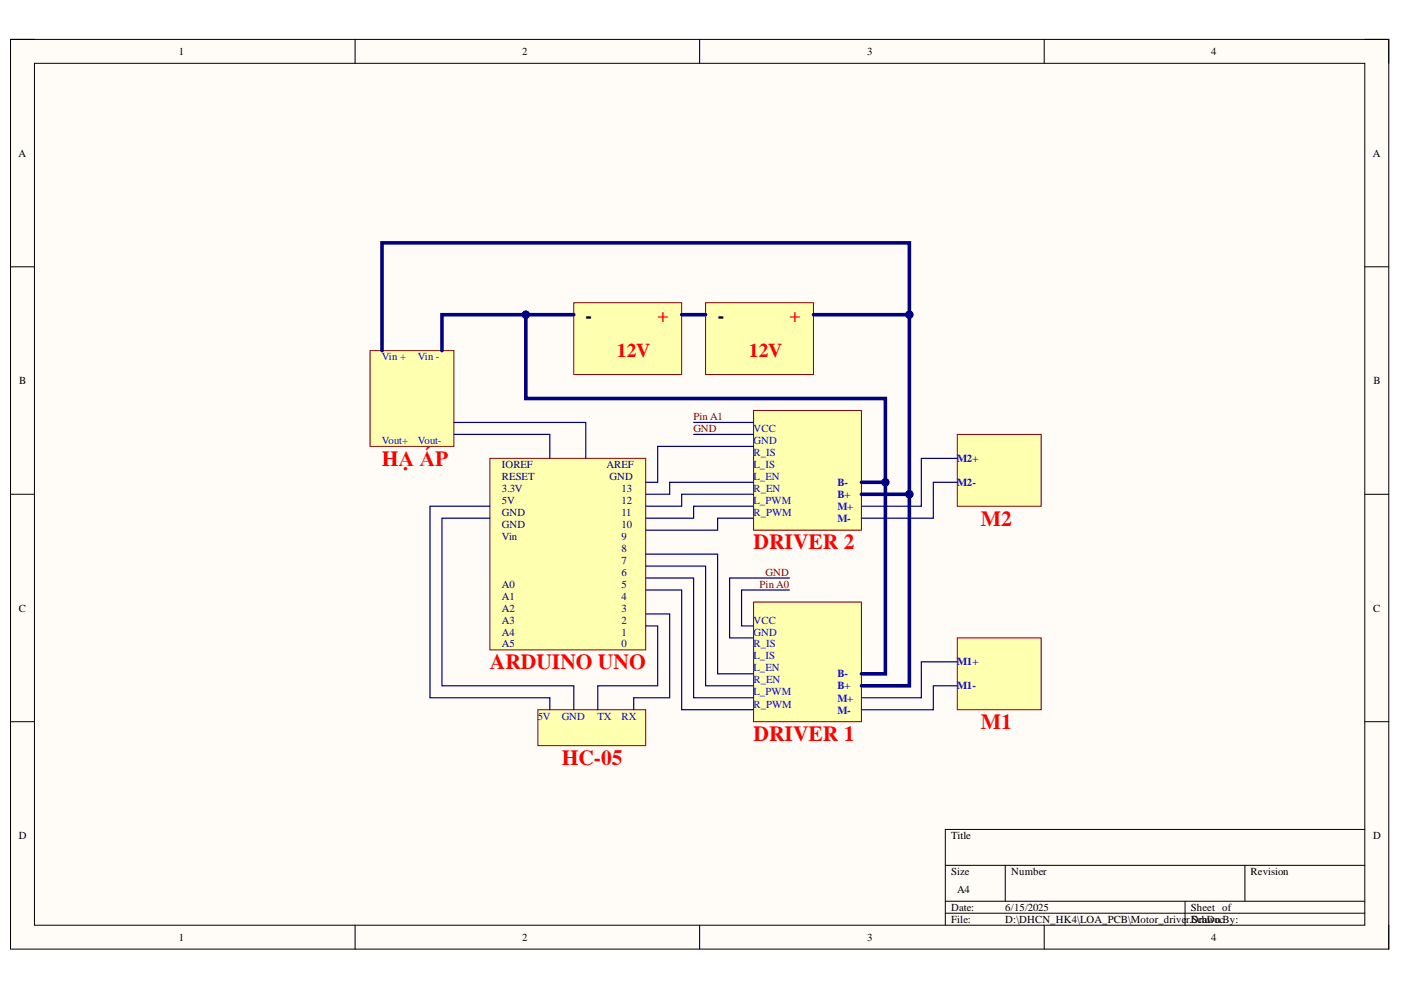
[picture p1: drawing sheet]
<svg xmlns="http://www.w3.org/2000/svg" width="297mm" height="210mm" viewBox="0 0 297 210" stroke-linecap="round" stroke-linejoin="round" font-family="sans-serif">
<path d="M2.2 8.4h292.2v192.8h-292.2z" fill-rule="evenodd" fill="#fffcf8"/>
<path d="M2.2 8.4h292.2v192.8h-292.2z" fill="none" stroke="#000" stroke-width=".21"/>
<path d="M7.3 13.4h282.1v182.8h-282.1z" fill-rule="evenodd" fill="#fffcf8"/>
<g fill="none" stroke="#000" stroke-width=".21">
<path d="M2.2 8.3h5.1M7.3 13.4h282.1v182.8h-282.1zM75.3 8.3v5.1M148.3 8.3v5.1M221.4 8.4v5M289.4 8.4h5v5M2.2 56.6h5.1M289.4 56.6h5M2.2 104.8h5.1M289.4 104.8h5M2.2 153h5.1M289.4 153h5"/>
<path d="M289.4 175.9h-89v20.3M75.3 196.2v5M148.3 196.2v5M200.4 183.5h89M200.4 191.1h89M200.4 193.6h89M213.1 183.5v7.6M221.4 196.2v5M251.2 191.1v5.1M264 183.5v7.6M294.4 196.2v5"/>
</g>
<path d="M103.9 97.2h33v40.6h-33z" fill-rule="evenodd" fill="#ffffb0"/>
<path d="M103.9 97.2h33v40.6h-33z" fill="none" stroke="#800000" stroke-width=".21"/>
<path d="M159.8 87h22.8v25.4h-22.8z" fill-rule="evenodd" fill="#ffffb0"/>
<path d="M159.8 87h22.8v25.4h-22.8z" fill="none" stroke="#800000" stroke-width=".21"/>
<path d="M159.8 127.6h22.8v25.4h-22.8z" fill-rule="evenodd" fill="#ffffb0"/>
<path d="M159.8 127.6h22.8v25.4h-22.8z" fill="none" stroke="#800000" stroke-width=".21"/>
<path d="M203 92.1h17.8v15.2h-17.8z" fill-rule="evenodd" fill="#ffffb0"/>
<path d="M203 92.1h17.8v15.2h-17.8z" fill="none" stroke="#800000" stroke-width=".21"/>
<path d="M203 135.3h17.8v15.2h-17.8z" fill-rule="evenodd" fill="#ffffb0"/>
<path d="M203 135.3h17.8v15.2h-17.8z" fill="none" stroke="#800000" stroke-width=".21"/>
<path d="M121.7 64.2h22.8v15.2h-22.8z" fill-rule="evenodd" fill="#ffffb0"/>
<path d="M121.7 64.2h22.8v15.2h-22.8z" fill="none" stroke="#800000" stroke-width=".21"/>
<path d="M149.6 64.2h22.9v15.2h-22.9z" fill-rule="evenodd" fill="#ffffb0"/>
<path d="M149.6 64.2h22.9v15.2h-22.9z" fill="none" stroke="#800000" stroke-width=".21"/>
<path d="M114 150.5h22.9v7.6h-22.9z" fill-rule="evenodd" fill="#ffffb0"/>
<path d="M114 150.5h22.9v7.6h-22.9z" fill="none" stroke="#800000" stroke-width=".21"/>
<path d="M78.5 74.3h17.7v20.3h-17.7z" fill-rule="evenodd" fill="#ffffb0"/>
<path d="M78.5 74.3h17.7v20.3h-17.7z" fill="none" stroke="#800000" stroke-width=".21"/>
<path d="M96.2 92.1h20.4v5.1M96.2 89.6h28v7.6M203 97.2h-7.7v10.1h-12.7M203 102.3h-5.1v7.6h-15.3M203 140.3h-7.7v7.6h-12.7M203 145.4h-5.1v5.1h-15.3" fill="none" stroke="#000080" stroke-width=".25"/>
<path d="M144.5 66.7h5.1M172.5 66.7h20.3v38.1h-10.2" fill="none" stroke="#000080" stroke-width=".76"/>
<circle cx="192.8" cy="66.7" r=".76" fill="#000080"/>
<circle cx="192.8" cy="66.7" r=".76" fill="none" stroke="#000080" stroke-width=".21"/>
<circle cx="192.8" cy="104.8" r=".76" fill="#000080"/>
<circle cx="192.8" cy="104.8" r=".76" fill="none" stroke="#000080" stroke-width=".21"/>
<path d="M121.7 66.7h-10.2v17.8h76.2v17.8h-5.1" fill="none" stroke="#000080" stroke-width=".76"/>
<circle cx="111.5" cy="66.7" r=".76" fill="#000080"/>
<circle cx="111.5" cy="66.7" r=".76" fill="none" stroke="#000080" stroke-width=".21"/>
<circle cx="187.7" cy="102.3" r=".76" fill="#000080"/>
<circle cx="187.7" cy="102.3" r=".76" fill="none" stroke="#000080" stroke-width=".21"/>
<path d="M187.7 102.3v40.6h-5.1" fill="none" stroke="#000080" stroke-width=".76"/>
<circle cx="187.7" cy="102.3" r=".76" fill="#000080"/>
<circle cx="187.7" cy="102.3" r=".76" fill="none" stroke="#000080" stroke-width=".21"/>
<path d="M192.8 104.8v40.6h-10.2" fill="none" stroke="#000080" stroke-width=".76"/>
<circle cx="192.8" cy="104.8" r=".76" fill="#000080"/>
<circle cx="192.8" cy="104.8" r=".76" fill="none" stroke="#000080" stroke-width=".21"/>
<path d="M111.5 66.7h-17.8v7.6" fill="none" stroke="#000080" stroke-width=".76"/>
<circle cx="111.5" cy="66.7" r=".76" fill="#000080"/>
<circle cx="111.5" cy="66.7" r=".76" fill="none" stroke="#000080" stroke-width=".21"/>
<path d="M192.8 66.7v-15.2h-111.8v22.8" fill="none" stroke="#000080" stroke-width=".76"/>
<circle cx="192.8" cy="66.7" r=".76" fill="#000080"/>
<circle cx="192.8" cy="66.7" r=".76" fill="none" stroke="#000080" stroke-width=".21"/>
<g fill="none" stroke="#000080" stroke-width=".25">
<path d="M147.1 89.6h12.7M147.1 92.1h12.7M159.8 94.6h-20.4v7.7h-2.5M103.9 107.3h-12.7v40.6h25.4v2.6M103.9 109.9h-10.2v35.5h28v5.1M136.9 117.5h15.2v25.4h7.7M159.8 102.3h-17.8v2.5h-5.1M159.8 104.8h-15.3v2.5h-7.6M159.8 107.3h-12.7v2.6h-10.2M159.8 109.9h-7.7v2.5h-15.2M136.9 132.7h2.5v12.7h-12.7v5.1M136.9 130.2h5.1v17.7h-7.6v2.6"/>
<path d="M136.9 120h12.7v25.4h10.2M136.9 122.6h10.2v25.3h12.7M136.9 125.1h7.6v25.4h15.3M167.4 125.1h-10.2v7.6h2.6M167.4 122.6h-12.7v12.7h5.1"/>
</g>
<g font-size="4.6" fill="#f00">
<text x="80.9" y="98.8">HẠ ÁP</text>
<text x="208" y="111.4">M2</text>
<text x="159.8" y="116.5">DRIVER 2</text>
<text x="103.9" y="141.9">ARDUINO UNO</text>
<text x="208" y="154.6">M1</text>
<text x="159.8" y="157.1">DRIVER 1</text>
<text x="119.1" y="162.2">HC-05</text>
</g>
<g font-size="4.1">
<text x="124.2" y="68.3">-</text>
<text x="152.2" y="68.3">-</text>
</g>
<g font-size="4.1" fill="#f00">
<text x="139.4" y="68.3">+</text>
<text x="167.4" y="68.3">+</text>
<text x="130.8" y="75.8">12V</text>
<text x="158.8" y="75.8">12V</text>
</g>
<g font-size="2.3">
<text x="37.9" y="11.7">1</text>
<text x="110.7" y="11.7">2</text>
<text x="183.9" y="11.7">3</text>
<text x="256.8" y="11.7">4</text>
<text x="3.9" y="33.3">A</text>
<text x="291" y="33.3">A</text>
<text x="4.1" y="81.4">B</text>
<text x="291.2" y="81.4">B</text>
<text x="4" y="129.7">C</text>
<text x="291.1" y="129.7">C</text>
<text x="4" y="177.9">D</text>
<text x="201.6" y="177.9">Title</text>
<text x="291.1" y="177.9">D</text>
<text x="201.6" y="185.5">Size</text>
<text x="214.4" y="185.5">Number</text>
<text x="265.2" y="185.5">Revision</text>
<text x="202.9" y="189.3">A4</text>
<text x="201.6" y="193.1">Date:</text>
<text x="201.6" y="195.7">File:</text>
<text x="213.1" y="193.1">6/15/2025</text>
<text x="213.1" y="195.7">D:\DHCN_HK4\LOA_PCB\Motor_driver.Drawn</text>
<text x="252.5" y="193.1">Sheet of</text>
<text x="252.7" y="195.7">SchDocBy:</text>
<text x="37.9" y="199.5">1</text>
<text x="110.7" y="199.5">2</text>
<text x="183.9" y="199.5">3</text>
<text x="256.8" y="199.5">4</text>
</g>
<g font-size="2.3" fill="#00f">
<text x="80.9" y="76.4">Vin +</text>
<text x="88.6" y="76.4">Vin -</text>
<text x="80.9" y="94.2">Vout+</text>
<text x="88.6" y="94.2">Vout-</text>
<text x="159.8" y="91.7">VCC</text>
<text x="159.8" y="94.2">GND</text>
<text x="159.8" y="96.7">R_IS</text>
<text x="159.8" y="99.3">L_IS</text>
<text x="159.8" y="101.8">L_EN</text>
<text x="202.9" y="98">M2+</text>
<text x="159.8" y="104.3">R_EN</text>
<text x="159.8" y="106.9">L_PWM</text>
<text x="177.5" y="105.6">B+</text>
<text x="177.5" y="103.1">B-</text>
<text x="202.9" y="103.1">M2-</text>
<text x="159.8" y="109.4">R_PWM</text>
<text x="177.5" y="108.1">M+</text>
<text x="177.5" y="110.7">M-</text>
<text x="159.8" y="132.2">VCC</text>
<text x="159.8" y="134.7">GND</text>
<text x="159.8" y="137.3">R_IS</text>
<text x="159.8" y="139.8">L_IS</text>
<text x="159.8" y="142.4">L_EN</text>
<text x="177.5" y="143.6">B-</text>
<text x="202.9" y="141.1">M1+</text>
<text x="159.8" y="144.9">R_EN</text>
<text x="159.8" y="147.4">L_PWM</text>
<text x="177.5" y="146.2">B+</text>
<text x="177.5" y="148.8">M+</text>
<text x="202.9" y="146.2">M1-</text>
<text x="114" y="152.6">5V</text>
<text x="119.1" y="152.6">GND</text>
<text x="126.7" y="152.6">TX</text>
<text x="131.8" y="152.6">RX</text>
<text x="159.8" y="150">R_PWM</text>
<text x="177.5" y="151.3">M-</text>
</g>
<g font-size="2.3" fill="#800000">
<text x="147" y="89.1">Pin A1</text>
<text x="147" y="91.7">GND</text>
<text x="161" y="124.6">Pin A0</text>
<text x="162.3" y="122.1">GND</text>
</g>
<g font-size="2.3" fill="#000080">
<text x="106.4" y="99.3">IOREF</text>
<text x="106.4" y="101.8">RESET</text>
<text x="128.6" y="99.3">AREF</text>
<text x="129.2" y="101.8">GND</text>
<text x="106.4" y="104.3">3.3V</text>
<text x="106.4" y="106.9">5V</text>
<text x="131.8" y="104.3">13</text>
<text x="131.8" y="106.9">12</text>
<text x="106.4" y="109.4">GND</text>
<text x="106.4" y="111.9">GND</text>
<text x="131.8" y="111.9">10</text>
<text x="131.8" y="109.4">11</text>
<text x="106.4" y="114.5">Vin</text>
<text x="131.8" y="119.5">7</text>
<text x="131.8" y="117">8</text>
<text x="131.8" y="114.5">9</text>
<text x="106.4" y="124.6">A0</text>
<text x="131.8" y="124.6">5</text>
<text x="131.8" y="122.1">6</text>
<text x="106.4" y="127.1">A1</text>
<text x="106.4" y="129.7">A2</text>
<text x="131.8" y="129.7">3</text>
<text x="131.8" y="127.1">4</text>
<text x="106.4" y="132.2">A3</text>
<text x="106.4" y="134.7">A4</text>
<text x="106.4" y="137.3">A5</text>
<text x="131.8" y="137.3">0</text>
<text x="131.8" y="134.7">1</text>
<text x="131.8" y="132.2">2</text>
</g>
</svg>
